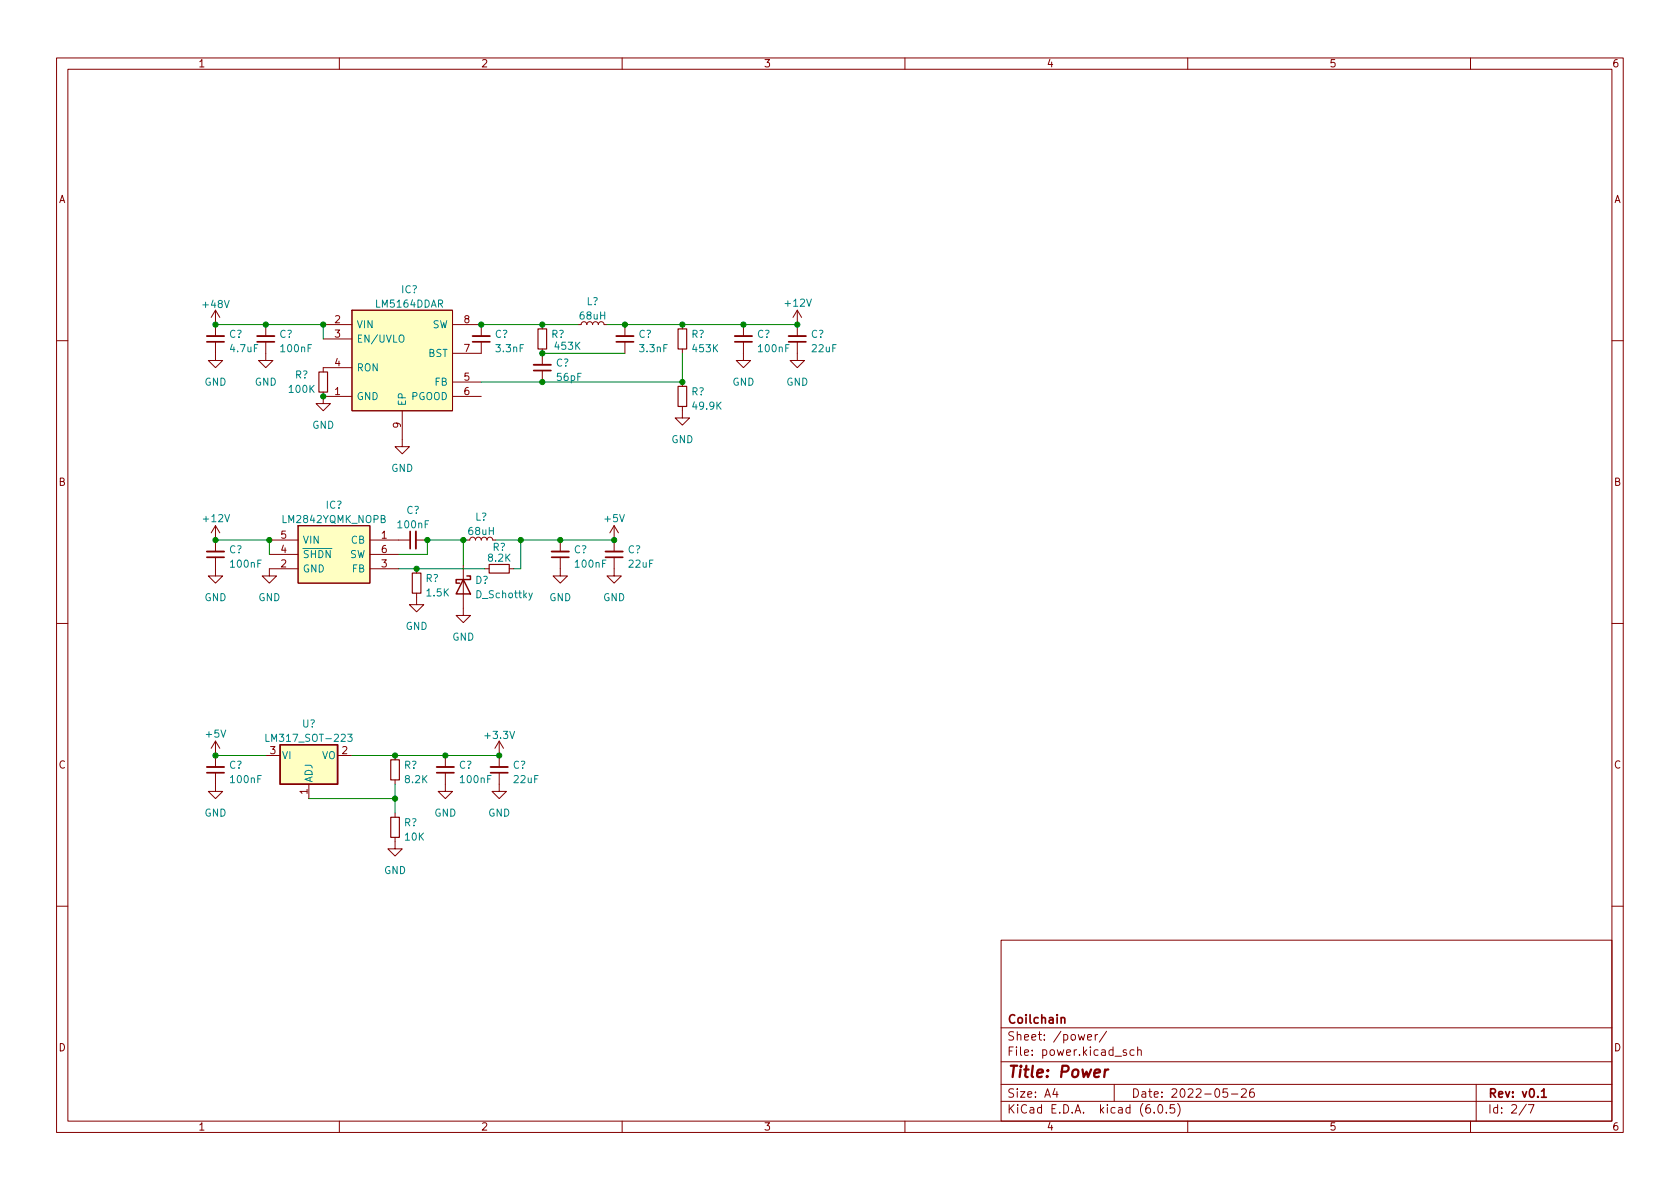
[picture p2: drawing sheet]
<svg xmlns="http://www.w3.org/2000/svg" width="297mm" height="210mm" viewBox="0 0 297 210" stroke-linecap="round" stroke-linejoin="round" font-family="sans-serif">
<g fill="none" stroke="#840000" stroke-width=".18">
<path d="M10 10.2h277v190.1h-277zM12 12.2h273v186.1h-273zM60 10.2v2M110 10.2v2M160 10.2v2M210 10.2v2M260 10.2v2M38.1 54.9v4.5M38.1 54.9l-.8 1.2M38.1 54.9l.8 1.2M47 57.4v2M57.1 57.4h5.1"/>
<path d="M57.1 59.9h5.1M62.2 54.9h17.8v17.7h-17.8zM80 57.4h5.1v2M95.9 57.4v.8M102.2 57.4h.5l.2-.4 .3-.1 .4 .1 .2 .4 .1-.3 .3-.2 .4 .1 .2 .4 .2-.4 .4-.1 .3 .2 .1 .3 .1-.4 .4-.1 .4 .1 .1 .4h.5M110.5 57.4v2M120.6 57.4v.8M131.4 57.4v2M141 54.9l-.8 1.2M141 54.9v4.5M141 54.9l.7 1.2M10 60.2h2"/>
<path d="M38.1 60.4v3.3h1.3l-1.3 1.3-1.3-1.3h1.3M47 60.4v3.3h1.3l-1.3 1.3-1.3-1.3h1.3M57.1 70.1v1.3h1.3l-1.3 1.2-1.2-1.2h1.2M57.1 69.3v.8M57.1 70.1h5.1M62.2 65h-5.1v.8M71.1 72.6v6.4h1.3l-1.3 1.3-1.3-1.3h1.3M80 70.1h5.1M80 67.6h5.1M85.1 60.4v2.1h-5.1M95.9 61.7v2.8M95.9 65.5v2.1"/>
<path d="M110.5 60.4v2.1M120.6 71.9v2h1.3l-1.3 1.3-1.2-1.3h1.2M120.6 61.7v.8M120.6 67.6v.7M131.4 60.4v3.3h1.3l-1.3 1.3-1.2-1.3h1.2M141 60.4v3.3h1.2l-1.2 1.3-1.3-1.3h1.3M285 60.2h2M38.1 98.5v3.3h1.3l-1.3 1.3-1.3-1.3h1.3M38.1 93l-.8 1.2M38.1 93v4.5M38.1 93l.8 1.2M47.6 95.5h5.1"/>
<path d="M47.6 98h5.1M52.7 93h12.7v10.1h-12.7zM65.4 95.5h7.1M65.4 98h5.1M73.5 95.5h2.1M81.9 99.9v8.9h1.3l-1.3 1.3-1.3-1.3h1.3M87.1 95.5l-.1-.3-.3-.2-.4 .1-.2 .4-.1-.3-.3-.2-.4 .1-.2 .4-.2-.4-.4-.1-.3 .2-.1 .3-.2-.4-.3-.1-.4 .1-.1 .4h-.6M99.1 98.5v3.3h1.2l-1.2 1.3-1.3-1.3h1.3M99.1 95.5v2M108.6 98.5v3.3h1.3l-1.3 1.3-1.3-1.3h1.3M108.6 93l-.8 1.2M108.6 93v4.5"/>
<path d="M108.6 93l.7 1.2M10 110.2h2M52.7 100.6h-5.1v1.2h1.3l-1.3 1.3-1.2-1.3h1.2M65.4 100.6h5.1M73.7 104.9v2h1.2l-1.2 1.3-1.3-1.3h1.3M73.7 100.6v.7M85.7 100.6h.8M90 100.6h.8M285 110.2h2M38.1 136.6v3.3h1.3l-1.3 1.3-1.3-1.3h1.3M38.1 131.1v4.5M38.1 131.1l-.8 1.2"/>
<path d="M38.1 131.1l.8 1.2M47 133.6h2.5M54.6 138.7v2.5M59.7 133.6h2.5M69.8 133.6v.8M69.8 137.9v.8M78.7 136.6v3.3h1.3l-1.3 1.3-1.2-1.3h1.2M78.7 133.6v2M88.3 136.6v3.3h1.2l-1.2 1.3-1.3-1.3h1.3M88.3 131.1l-.8 1.2M88.3 131.1v4.5M88.3 131.1l.7 1.2"/>
<path d="M69.8 148.1v2h1.3l-1.3 1.3-1.2-1.3h1.2M69.8 143.8v.7M10 160.2h2M177 166.3h108v32h-108zM285 160.2h2M60 198.3v2M110 198.3v2M160 198.3v2M177 194.8h108M177 191.8h108M177 187.8h108M177 181.8h108"/>
<path d="M186.5 192.5l-.4 1h1M186.9 193v1M192.3 183.4l.7-.1-.1-.3-.4-.1-.2 .2 .1 .8h.5M193.6 182.9v1M194.1 182.9l-.3 .1-.2 .2M195.6 182.4l-1.2 1.9M197 191.8v3M199.1 185.7l-.3-.1-.2 .2v.3l.5 .1v.4h-.5M200.5 185.7l-.4-.1-.3 .3v.4l.1 .3h.6M201.1 185.8l.3-.2 .3 .1 .1 .9M201.1 185.1v1.5M204.1 196.7v.1"/>
<path d="M204.9 195.4l.2-.1a.81 .81 0 0 1 .6 .7 .81 .81 0 0 1-.3 .8h-.2a.81 .81 0 0 1-.6-.6 .81 .81 0 0 1 .3-.8zM206.2 196.7v.1M207.6 195.3h-.7v.7l.2-.1 .5 .1 .1 .2-.1 .5-.2 .1-.5-.1M208.2 195.1a1.72 1.72 0 0 1 0 2.3M210 198.3v2M217 192.5h-.7l-.1 .7 .2-.1 .5 .1 .2 .2-.1 .5-.2 .1-.6-.1M217.7 193.5h1.2M219.5 192.7l.6-.2 .2 .2 .1 .3-1 1h1M221.6 192.5a.59 .59 0 0 0-.7 .7v.5l.2 .3h.4l.2-.1 .1-.5-.2-.2-.4-.1-.3 .3M260 198.3v2M261 191.8v6.5M269.9 195.3l-1.3 1.9"/>
<path d="M270.2 195.3h1l-.6 1.5"/>
</g>
<g fill="none" stroke="#840000" stroke-width=".3">
<path d="M36.6 60.4h3M45.5 60.4h3M83.6 60.4h3M94.4 65.5h3M109 60.4h3M129.9 60.4h3.1M139.4 60.4h3.1M36.6 98.5h3M72.5 94v3M97.5 98.5h3.1M107.1 98.5h3M36.6 136.6h3"/>
<path d="M77.2 136.6h3.1M86.7 136.6h3.1M187.6 180.1l.2-.2 .4 .1 .1 .9M272.6 193l.4-.5v1.5M272.6 194h.8"/>
</g>
<path d="M195.4 189.1l-.2 1.4M196 189.1l-.4 .1-.3 .3" fill="none" stroke="#840000" stroke-width=".4"/>
<g fill="none" stroke="#840000" stroke-width=".33">
<path d="M36.6 59.4h3M45.5 59.4h3M83.6 59.4h3M109 59.4h3M129.9 59.4h3.1M139.4 59.4h3.1M94.4 64.5h3M36.6 97.5h3M73.5 94v3M97.5 97.5h3.1M107.1 97.5h3M36.6 135.6h3"/>
<path d="M77.2 135.6h3.1M86.7 135.6h3.1"/>
</g>
<path d="M95.1 58.2h1.5v3.5h-1.5zM119.9 58.2h1.5v3.5h-1.5zM56.4 65.8h1.5v3.5h-1.5zM119.9 68.3h1.5v3.6h-1.5zM86.5 99.8h3.5v1.5h-3.5zM72.9 101.3h1.5v3.6h-1.5zM69.1 134.4h1.5v3.5h-1.5zM69.1 144.5h1.5v3.6h-1.5z" fill="none" stroke="#840000" stroke-width=".2"/>
<g fill="#ffffc2" stroke="#ffffc2" stroke-width=".18">
<path d="M52.7 93h12.7v10.1h-12.7z"/>
<path d="M49.5 131.7h10.2v7h-10.2z"/>
<path d="M62.2 54.9h17.8v17.7h-17.8z"/>
</g>
<path d="M81.9 102.5l1.3 2.5h-2.6zM82.5 101.8h.7v.7h-2.6v.6h.7M49.5 131.7h10.2v7h-10.2z" fill="none" stroke="#840000" stroke-width=".25"/>
<path d="M70.6 59.4l.3-.2a.43 .43 0 0 1 .5 .5v.4a.42 .42 0 0 1-.4 .4 .42 .42 0 0 1-.4-.4zM94.1 104.9l-.4 1.1-.2 .1M47 129.8v1.3h.6M61.5 129.8h.8l-.5 .5 .4 .1v.6l-.2 .1-.5-.1" fill="none" stroke="#008484" stroke-width=".18"/>
<g fill="none" stroke="#008400" stroke-width=".18">
<path d="M38.1 57.4h19v2.5M85.1 57.4h17.1M107.3 57.4h33.7M95.9 62.5h14.6M120.6 62.5v5.1h-35.5M38.1 95.5h9.5v2.5M81.9 95.5v4.4M82.5 95.5h-6.9v2.5h-5.1M87.6 95.5h21M92.1 95.5v5.1h-1.3M70.5 100.6h15.2M38.1 133.6h8.9"/>
<path d="M62.2 133.6h26.1M69.8 138.7v5.1M54.6 141.2h15.2"/>
</g>
<g fill="#008400" stroke="#008400" stroke-width=".18">
<circle cx="81.9" cy="95.5" r=".46"/>
<circle cx="75.6" cy="95.5" r=".46"/>
<circle cx="92.1" cy="95.5" r=".46"/>
<circle cx="108.6" cy="95.5" r=".46"/>
<circle cx="120.6" cy="67.6" r=".46"/>
<circle cx="95.9" cy="67.6" r=".46"/>
<circle cx="85.1" cy="57.4" r=".46"/>
<circle cx="95.9" cy="62.5" r=".46"/>
<circle cx="110.5" cy="57.4" r=".46"/>
<circle cx="120.6" cy="57.4" r=".46"/>
<circle cx="95.9" cy="57.4" r=".46"/>
<circle cx="38.1" cy="133.6" r=".46"/>
<circle cx="78.7" cy="133.6" r=".46"/>
<circle cx="88.3" cy="133.6" r=".46"/>
<circle cx="69.8" cy="133.6" r=".46"/>
<circle cx="69.8" cy="141.2" r=".46"/>
<circle cx="99.1" cy="95.5" r=".46"/>
<circle cx="131.4" cy="57.4" r=".46"/>
<circle cx="141" cy="57.4" r=".46"/>
<circle cx="47.6" cy="95.5" r=".46"/>
<circle cx="73.7" cy="100.6" r=".46"/>
<circle cx="38.1" cy="95.5" r=".46"/>
<circle cx="38.1" cy="57.4" r=".46"/>
<circle cx="47" cy="57.4" r=".46"/>
<circle cx="57.1" cy="70.1" r=".46"/>
<circle cx="57.1" cy="57.4" r=".46"/>
</g>
<text font-size="2.8" fill="#840000" x="178" y="190.6">Title: Power</text>
<g font-size="2.1" fill="#840000">
<text x="178" y="184">Sheet: /power/</text>
<text x="178" y="181">Coilchain</text>
<text x="178" y="186.7">File: power.kicad_sch</text>
<text x="178" y="196.9">KiCad E.D.A. kicad (6.0.5)</text>
<text x="178" y="194.1">Size: A4</text>
<text x="200" y="194.1">Date: 2022-05-26</text>
<text x="263" y="194.1">Rev: v0.1</text>
<text x="263" y="196.9">Id: 2/7</text>
</g>
<g font-size="1.8" fill="#840000">
<text x="35" y="11.9">1</text>
<text x="85" y="11.9">2</text>
<text x="135" y="11.9">3</text>
<text x="185" y="11.9">4</text>
<text x="235" y="11.9">5</text>
<text x="285" y="11.9">6</text>
<text x="10.3" y="35.9">A</text>
<text x="285.3" y="35.9">A</text>
<text x="59.2" y="57.1">2</text>
<text x="59.2" y="59.7">3</text>
<text x="82.1" y="57.1">8</text>
<text x="59.2" y="64.8">4</text>
<text x="82.1" y="62.2">7</text>
<text x="59.2" y="69.8">1</text>
<text x="82.1" y="67.3">5</text>
<text x="82.1" y="69.8">6</text>
<text x="70.9" y="75.7" transform="rotate(-90 70.9 75.7)">9</text>
<text x="10.3" y="85.9">B</text>
<text x="285.3" y="85.9">B</text>
<text x="49.7" y="95.2">5</text>
<text x="67.5" y="95.2">1</text>
<text x="49.7" y="100.3">2</text>
<text x="49.7" y="97.8">4</text>
<text x="67.5" y="100.3">3</text>
<text x="67.5" y="97.8">6</text>
<text x="10.3" y="135.9">C</text>
<text x="47.8" y="133.3">3</text>
<text x="60.5" y="133.3">2</text>
<text x="285.3" y="135.9">C</text>
<text x="54.4" y="140.4" transform="rotate(-90 54.4 140.4)">1</text>
<text x="10.3" y="185.9">D</text>
<text x="285.3" y="185.9">D</text>
<text x="35" y="199.9">1</text>
<text x="85" y="199.9">2</text>
<text x="135" y="199.9">3</text>
<text x="185" y="199.9">4</text>
<text x="235" y="199.9">5</text>
<text x="285" y="199.9">6</text>
</g>
<g font-size="1.8" fill="#008484">
<text x="71" y="51.8">IC?</text>
<text x="103.7" y="54">L?</text>
<text x="36" y="54.5">+48V</text>
<text x="40.5" y="59.7">C?</text>
<text x="49.4" y="59.7">C?</text>
<text x="63" y="58">VIN</text>
<text x="66.6" y="54.4">LM5164DDAR</text>
<text x="76.4" y="58">SW</text>
<text x="87.5" y="59.7">C?</text>
<text x="97.5" y="59.7">R?</text>
<text x="102.6" y="56.5">68uH</text>
<text x="112.9" y="59.7">C?</text>
<text x="122.2" y="59.7">R?</text>
<text x="133.8" y="59.7">C?</text>
<text x="139" y="54.2">+12V</text>
<text x="143.4" y="59.7">C?</text>
<text x="40.8" y="62.3">4.7uF</text>
<text x="49.8" y="62.3">100nF</text>
<text x="63" y="60.6">EN/UVLO</text>
<text x="63" y="65.7">RON</text>
<text x="75.7" y="63.1">BST</text>
<text x="87.8" y="62.3">3.3nF</text>
<text x="98.2" y="61.8">453K</text>
<text x="98.3" y="64.8">C?</text>
<text x="113.2" y="62.3">3.3nF</text>
<text x="122.6" y="62.3">453K</text>
<text x="134.2" y="62.3">100nF</text>
<text x="143.6" y="62.3">22uF</text>
<text x="36.1" y="68.2">GND</text>
<text x="45" y="68.2">GND</text>
<text x="51.2" y="69.5">100K</text>
<text x="52.1" y="66.9">R?</text>
<text x="63" y="70.7">GND</text>
<text x="71.8" y="71.9" transform="rotate(-90 71.8 71.9)">EP</text>
<text x="72.7" y="70.7">PGOOD</text>
<text x="76.9" y="68.2">FB</text>
<text x="98.6" y="67.3">56pF</text>
<text x="122.2" y="69.9">R?</text>
<text x="129.5" y="68.2">GND</text>
<text x="139" y="68.2">GND</text>
<text x="55.2" y="75.8">GND</text>
<text x="122.6" y="72.4">49.9K</text>
<text x="69.2" y="83.4">GND</text>
<text x="118.7" y="78.4">GND</text>
<text x="57.6" y="89.9">IC?</text>
<text x="36.1" y="92.3">+12V</text>
<text x="50.1" y="92.5">LM2842YQMK_NOPB</text>
<text x="70.5" y="93.4">100nF</text>
<text x="71.9" y="90.9">C?</text>
<text x="82.9" y="94.6">68uH</text>
<text x="84" y="92.1">L?</text>
<text x="107" y="92.3">+5V</text>
<text x="40.5" y="97.8">C?</text>
<text x="40.9" y="100.4">100nF</text>
<text x="53.5" y="101.2">GND</text>
<text x="53.5" y="98.7">~{SHDN} SW</text>
<text x="53.5" y="96.1">VIN</text>
<text x="62.1" y="96.1">CB</text>
<text x="62.3" y="101.2">FB</text>
<text x="86.4" y="99.3">8.2K</text>
<text x="87.1" y="97.4">R?</text>
<text x="101.5" y="97.8">C?</text>
<text x="101.8" y="100.4">100nF</text>
<text x="111" y="97.8">C?</text>
<text x="111.3" y="100.4">22uF</text>
<text x="36.1" y="106.3">GND</text>
<text x="45.7" y="106.3">GND</text>
<text x="75.2" y="102.9">R?</text>
<text x="75.5" y="105.5">1.5K</text>
<text x="84" y="103.2">D?</text>
<text x="84.3" y="105.8">D_Schottky</text>
<text x="97.1" y="106.3">GND</text>
<text x="106.6" y="106.3">GND</text>
<text x="71.7" y="111.4">GND</text>
<text x="79.9" y="113.3">GND</text>
<text x="36.5" y="130.4">+5V</text>
<text x="47.8" y="131.2">LM317_SOT-223</text>
<text x="53.4" y="128.6">U?</text>
<text x="85.9" y="130.7">+3.3V</text>
<text x="40.5" y="135.9">C?</text>
<text x="49.8" y="134.2">VI</text>
<text x="56.9" y="134.2">VO</text>
<text x="71.4" y="135.9">R?</text>
<text x="81.1" y="135.9">C?</text>
<text x="90.7" y="135.9">C?</text>
<text x="40.9" y="138.5">100nF</text>
<text x="55.2" y="138.4" transform="rotate(-90 55.2 138.4)">ADJ</text>
<text x="71.7" y="138.5">8.2K</text>
<text x="81.5" y="138.5">100nF</text>
<text x="90.9" y="138.5">22uF</text>
<text x="36.1" y="144.4">GND</text>
<text x="71.4" y="146.1">R?</text>
<text x="71.7" y="148.6">10K</text>
<text x="76.8" y="144.4">GND</text>
<text x="86.3" y="144.4">GND</text>
<text x="67.9" y="154.6">GND</text>
</g>
</svg>
